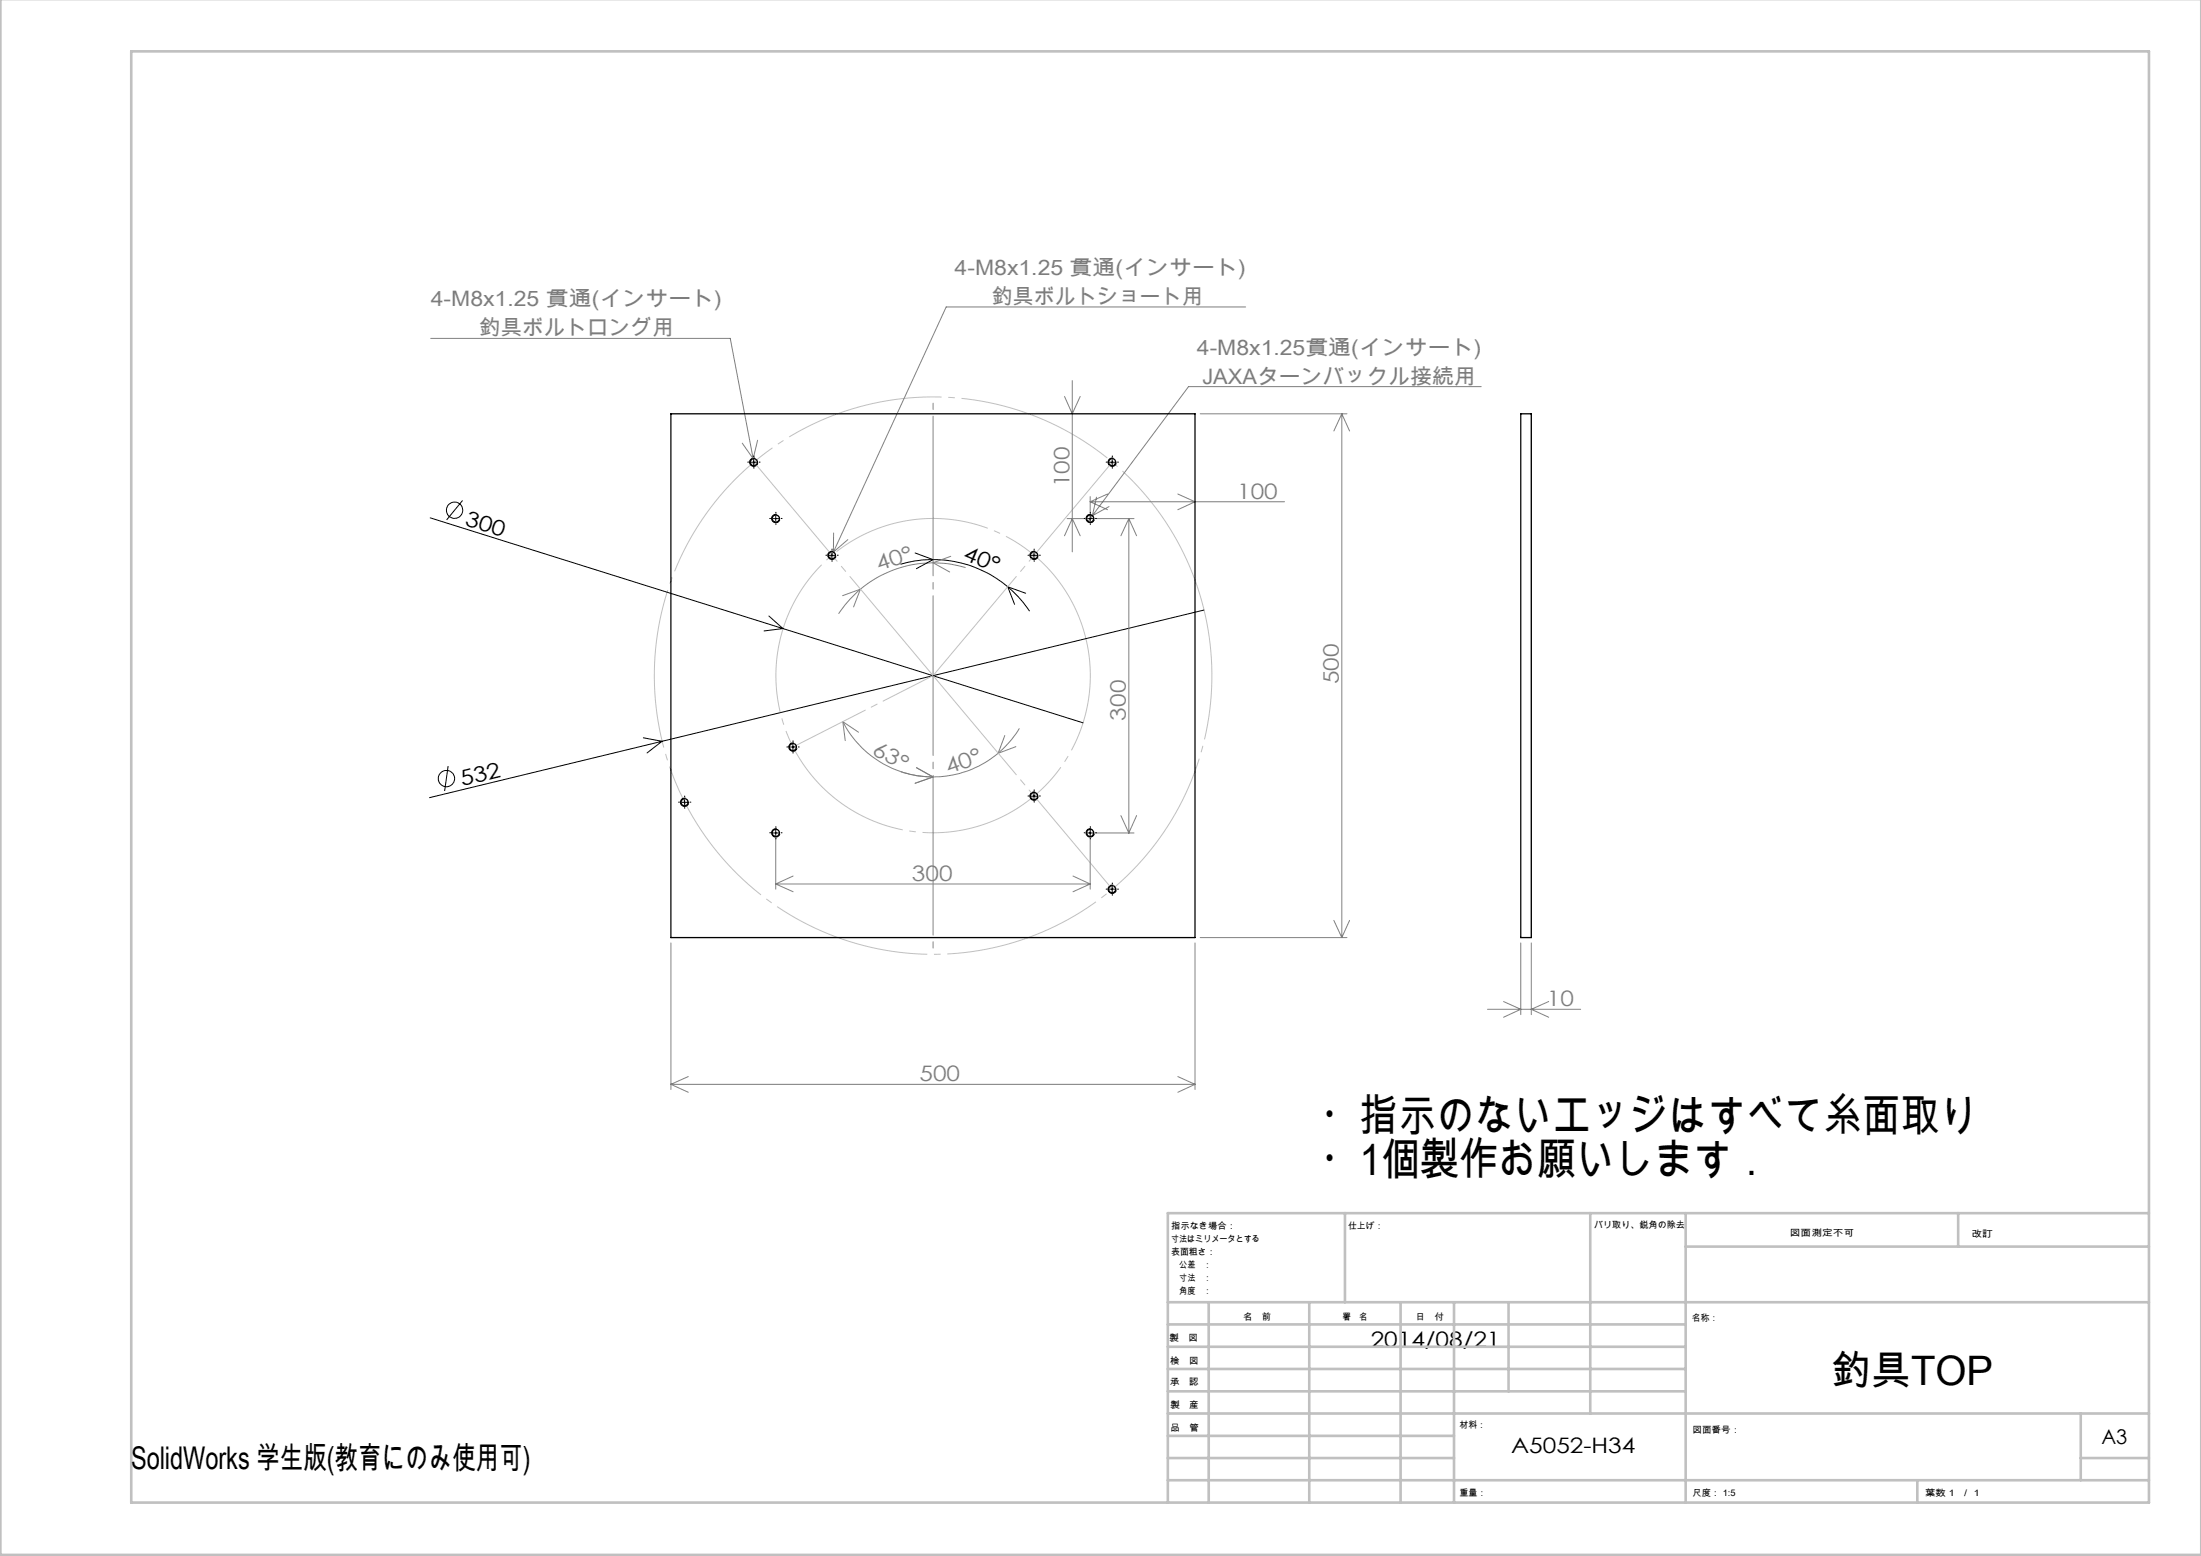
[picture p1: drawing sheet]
<svg xmlns="http://www.w3.org/2000/svg" width="420mm" height="297mm" viewBox="0 0 420 297" stroke-linecap="round" stroke-linejoin="round" font-family="sans-serif">
<g fill="none" stroke="#000" stroke-width=".19">
<path d="M82.1 98.8l124.6 39.2M88.3 95.5l-3.1 3.7M143.3 88.2h1.1M143.8 87.7v1M144 87.5a.8 .8 0 0 0-.9 .5 .8 .8 0 0 0 .5 1 .8 .8 0 0 0 1-.6M147.5 99h1.1M148 98.5v1M148.2 98.2a.79 .79 0 0 0-.9 .6 .79 .79 0 0 0 .5 .9 .79 .79 0 0 0 1-.5M207.5 99h1M208 98.5v1M208.2 98.2a.79 .79 0 0 0-.9 .6 .79 .79 0 0 0 .5 .9 .79 .79 0 0 0 1-.5M211.7 88.2h1"/>
<path d="M212.2 87.7v1M212.4 87.5a.8 .8 0 0 0-.9 .5 .8 .8 0 0 0 .5 1 .8 .8 0 0 0 1-.6M146.7 117.6l2.7 2.4-3.6 .4M158.3 106h.9M158.8 105.5v1M159 105.2a.79 .79 0 0 0-1 .6 .79 .79 0 0 0 .6 1 .79 .79 0 0 0 .9-.6M174.6 105.5l3.4 1.3M178 106.8a21.8 21.8 0 0 1 14.3 5.2M178 106.8a22.4 22.4 0 0 0-6.2 .9M178 106.8l-3.1 1.7M192.3 112a21.1 21.1 0 0 1 4.2 4.7M192.3 112l3.4 1.2"/>
<path d="M192.3 112l1.3 3.4M196.8 106h1M197.3 105.5v1M197.5 105.2a.79 .79 0 0 0-.9 .6 .79 .79 0 0 0 .5 1 .79 .79 0 0 0 1-.6M229.7 116.4l-147.7 35.9M85.5 146.2l-.7 4.8M122.8 140.8l3.5 .7-2.8 2.2M130.1 153.1h1M130.6 152.6v1M130.8 152.4a.79 .79 0 0 0-.9 .5 .79 .79 0 0 0 .5 1 .79 .79 0 0 0 1-.6M147.5 159h1.1M148 158.5v1"/>
<path d="M148.2 158.2a.79 .79 0 0 0-.9 .6 .79 .79 0 0 0 .5 .9 .79 .79 0 0 0 1-.5M150.8 142.6h1M151.3 142.1v1M151.5 141.8a.8 .8 0 0 0-1 .6 .8 .8 0 0 0 .6 1 .8 .8 0 0 0 1-.6M196.8 152h1M197.3 151.4v1.1M197.5 151.2a.79 .79 0 0 0-.9 .6 .79 .79 0 0 0 .5 .9 .79 .79 0 0 0 1-.6M207.5 159h1M208 158.5v1M208.2 158.2a.79 .79 0 0 0-.9 .6 .79 .79 0 0 0 .5 .9 .79 .79 0 0 0 1-.5M211.7 169.7h1M212.2 169.2v1"/>
<path d="M212.4 168.9a.8 .8 0 0 0-.9 .6 .8 .8 0 0 0 .5 1 .8 .8 0 0 0 1-.6"/>
<circle cx="86.7" cy="97.4" r="1.56"/>
<circle cx="85.2" cy="148.6" r="1.56"/>
</g>
<g fill="none" stroke="#808080" stroke-width=".19">
<path d="M237.7 58.6h-57.1l-21.6 46.8M82.2 64.6h57.1l4.4 23M203.1 75.7l1.5 3.3 1.5-3.3M204.6 72.6v32.7M229 79h28M256 79v100M256 79l1.5 3.3M256 79l-1.5 3.3M282.6 73.8h-55.8l-18.3 24.6M141.6 84.6l2.1 3M143.7 87.6l.3 1.3M144.6 84l-.9 3.6"/>
<path d="M203.6 99h3.4M208 94.8v3.2M208 95.8h37.1M208 95.8l3.3 1.5M208.5 98.4l-.9 1.1M209.1 99h7.3M209.2 94.9l-.7 3.5M211.3 94.3l-3.3 1.5M211.6 96.7l-3.1 1.7M215.4 99v60M215.4 99l1.5 3.3M215.4 99l-1.5 3.3"/>
<path d="M224.8 94.3l3.2 1.5-3.2 1.5M159 105.4l-.5 1.2M159.1 101.7l-.1 3.7M161.8 103l-2.8 2.4M164.2 112.5a22.5 22.5 0 0 0-4.2 4.7M164.2 112.5l-3.4 1.2M164.2 112.5l-1.3 3.3M178 107.4a21.7 21.7 0 0 0-13.8 5.1M178 107.4a21 21 0 0 1 6.3 .9M178 107.4l3.2 1.8M181.4 106.2l-3.4 1.2M203.1 102.3l1.5-3.3 1.5 3.3"/>
<path d="M160.8 137.8a19.4 19.4 0 0 0 17.2 10.5M160.8 137.8l3 2M160.8 137.8l.5 3.6M194.5 139a19.6 19.6 0 0 1-4 4.8M148 160v9.7M171.9 147.3l.6 .2a18.9 18.9 0 0 0 5.5 .8M174.9 146.5l3.1 1.8M178 148.3l-3.4 1.2M190.5 143.8a19.2 19.2 0 0 1-12.5 4.5M191.7 140.4l-1.2 3.4M193.9 142.5l-3.4 1.3M208 160v9.7"/>
<path d="M209.1 159h7.3M213.9 155.7l1.5 3.3M216.9 155.7l-1.5 3.3M128 180v28M148 168.7h60M148 168.7l3.3 1.5M151.3 167.2l-3.3 1.5M204.8 167.2l3.2 1.5M208 168.7l-3.2 1.5M228 180v28M229 179h28M254.5 175.7l1.5 3.3"/>
<path d="M257.5 175.7l-1.5 3.3M290.2 180v13.7M292.2 180v13.7M283.8 192.6h17.8M286.9 191.2l3.3 1.4-3.3 1.6M295.5 191.2l-3.3 1.4 3.3 1.6M128 207h100M128 207l3.3 1.5M131.3 205.5l-3.3 1.5M224.8 205.5l3.2 1.5M228 207l-3.2 1.5"/>
</g>
<path d="M206.7 120.2a30 30 0 0 0-50.2-12.1 30 30 0 0 0 13.8 49.8 30 30 0 0 0 36.9-36.2l-.5-1.5" fill="none" stroke="#c0c0c0" stroke-width=".19" stroke-dasharray="30.5 1.3 1.3 1.3" stroke-dashoffset="6.7" stroke-linecap="butt"/>
<path d="M228.9 113.4a53.2 53.2 0 0 0-89.1-21.4 53.2 53.2 0 0 0 24.5 88.3 53.2 53.2 0 0 0 65.4-64.2l-.8-2.7" fill="none" stroke="#c0c0c0" stroke-width=".19" stroke-dasharray="30.5 1.3 1.3 1.3" stroke-dashoffset="2.4" stroke-linecap="butt"/>
<path d="M178.1 77v104" fill="none" stroke="#808080" stroke-width=".19" stroke-dasharray="30.5 1.3 1.3 1.3" stroke-dashoffset="-2.5"/>
<path d="M143.9 88.2l34.2 40.8M178.1 129l34.2-40.8M178.1 129l34.2 40.7" fill="none" stroke="#c0c0c0" stroke-width=".19" stroke-dasharray="30.5 1.3 1.3 1.3" stroke-dashoffset="5.8"/>
<path d="M151.3 142.6l26.8-13.6" fill="none" stroke="#c0c0c0" stroke-width=".19" stroke-dasharray="30.5 1.3 1.3 1.3" stroke-dashoffset="15"/>
<g fill="none" stroke="#c0c0c0" stroke-width=".5">
<path d="M.1 -.1v296.9h419.9M25 9.8h385.1v277h-385.1zM256.6 231.6v17M303.5 231.6v38.2M321.7 231.6v55.2M321.7 237.9h88.4M373.7 231.6v6.3M410.1 231.6h-187.3v55.2M222.8 248.6h187.3M222.8 257.1h98.9M222.8 252.8h98.9M230.6 248.6v38.2"/>
<path d="M249.8 248.6v38.2M267.3 248.6v38.2M277.5 248.6v38.2M287.9 248.6v17M222.8 265.6h98.9M222.8 261.3h98.9M222.8 278.3h54.7M222.8 274.1h54.7M222.8 269.8h187.3M397.1 278.3h13M397.1 269.8v12.7M222.8 282.5h187.3"/>
<path d="M365.9 282.5v4.3"/>
</g>
<path d="M178.1 129h.1" fill="none" stroke="#00f" stroke-width=".19" stroke-dasharray="30.5 1.3 1.3 1.3"/>
<g fill="none" stroke="#000" stroke-width=".19" stroke-dasharray="30.5 1.3 1.3 1.3">
<path d="M142.9 88.2h-.2M143.9 87.2v-.2M143.9 89.2v.2M144.9 88.2h.1M147.1 99h-.2M148.1 98v-.2M148.1 100v.1M149.1 99h.1M207.1 99h-.2M208.1 98v-.2M208.1 100v.1M209.1 99h.1"/>
<path d="M211.3 88.2h-.2M212.3 87.2v-.2M212.3 89.2v.2M213.3 88.2h.1M157.8 106h-.2M158.8 105v-.2M158.8 107v.2M159.8 106h.2M196.3 106h-.1M197.3 105v-.2M197.3 107v.2M198.3 106h.2"/>
<path d="M129.7 153.1h-.2M130.7 152.1v-.2M130.7 154.1v.2M131.7 153.1h.1M147.1 159h-.2M148.1 158v-.2M148.1 160v.1M149.1 159h.1M150.3 142.6h-.2M151.3 141.6v-.2M151.3 143.6v.2M152.3 142.6h.2"/>
<path d="M196.3 151.9h-.1M197.3 150.9v-.1M197.3 152.9v.2M198.3 151.9h.2M207.1 159h-.2M208.1 158v-.2M208.1 160v.1M209.1 159h.1M211.3 169.7h-.2M212.3 168.7v-.2M212.3 170.7v.2M213.3 169.7h.1"/>
</g>
<g fill="none" stroke="#000" stroke-width=".25">
<path d="M128 79h100v100h-100zM290.2 79h2v100h-2z"/>
<circle cx="143.8" cy="88.2" r=".69"/>
<circle cx="148" cy="99" r=".69"/>
<circle cx="208" cy="99" r=".68"/>
<circle cx="212.2" cy="88.2" r=".68"/>
<circle cx="158.7" cy="106" r=".68"/>
<circle cx="197.3" cy="106" r=".69"/>
<circle cx="130.6" cy="153.1" r=".68"/>
<circle cx="148" cy="159" r=".69"/>
<circle cx="151.3" cy="142.6" r=".67"/>
<circle cx="197.3" cy="152" r=".69"/>
<circle cx="208" cy="159" r=".68"/>
<circle cx="212.2" cy="169.7" r=".68"/>
</g>
<g font-size="8.5">
<text x="252" y="215.8">・指示のないエッジはすべて糸面取り</text>
<text x="252" y="224.3">・1個製作お願いします．</text>
</g>
<text font-size="7.8" x="349.4" y="264.3">釣具TOP</text>
<text font-size="6" x="25" y="280.4">SolidWorks 学生版(教育にのみ使用可)</text>
<g font-size="4.1" fill="#808080">
<text x="182.2" y="52.4">4-M8x1.25 貫通(インサート)</text>
<text x="82.2" y="58.4">4-M8x1.25 貫通(インサート)</text>
<text x="189.2" y="58">釣具ボルトショート用</text>
<text x="91.3" y="64">釣具ボルトロング用</text>
<text x="228.4" y="67.7">4-M8x1.25貫通(インサート)</text>
<text x="229.4" y="73.2">JAXAターンバックル接続用</text>
<text x="204.1" y="93" transform="rotate(-90 204.1 93)">100</text>
<text x="236.1" y="95.2">100</text>
<text x="167.7" y="109.1" transform="rotate(-18 167.7 109.1)">40°</text>
<text x="255.5" y="130.6" transform="rotate(-90 255.5 130.6)">500</text>
<text x="214.8" y="137.5" transform="rotate(-90 214.8 137.5)">300</text>
<text x="166.2" y="143.9" transform="rotate(28 166.2 143.9)">63°</text>
<text x="181" y="147.8" transform="rotate(-19 181 147.8)">40°</text>
<text x="174" y="168.1">300</text>
<text x="295.2" y="192.1">10</text>
<text x="175.5" y="206.4">500</text>
</g>
<g font-size="4.1">
<text x="88.6" y="100.2" transform="rotate(17 88.6 100.2)">300</text>
<text x="183.6" y="106.6" transform="rotate(23 183.6 106.6)">40°</text>
<text x="88.2" y="150.1" transform="rotate(-14 88.2 150.1)">532</text>
<text x="261.6" y="257">2014/08/21</text>
<text x="288.4" y="277.3">A5052-H34</text>
</g>
<text font-size="3.9" x="401" y="275.7">A3</text>
<g font-size="1.7">
<text x="223.5" y="234.6">指示なき場合：</text>
<text x="223.5" y="237.1">寸法はミリメータとする</text>
<text x="223.5" y="239.6">表面粗さ：</text>
<text x="257.3" y="234.6">仕上げ：</text>
<text x="304.2" y="234.5">バリ取り、鋭角の除去</text>
<text x="341.6" y="235.9">図面測定不可</text>
<text x="376.2" y="236.1">改訂</text>
<text x="223.5" y="242.1">公差　：</text>
<text x="223.5" y="244.6">寸法　：</text>
<text x="223.5" y="247.1">角度　：</text>
<text x="237.2" y="252">名　前</text>
<text x="252.9" y="251.9">署　名</text>
<text x="270.1" y="251.9">日　付</text>
<text x="223.2" y="256">製　図</text>
<text x="322.8" y="252.2">名称：</text>
<text x="223.3" y="260.3">検　図</text>
<text x="223.3" y="264.4">承　認</text>
<text x="223.3" y="268.7">製　産</text>
<text x="223.4" y="273.1">品　管</text>
<text x="278.5" y="272.5">材料：</text>
<text x="323" y="273.6">図面番号：</text>
<text x="278.5" y="285.5">重量：</text>
<text x="323" y="285.6">尺度： 1:5</text>
<text x="367.4" y="285.6">葉数 1 ／ 1</text>
</g>
</svg>
